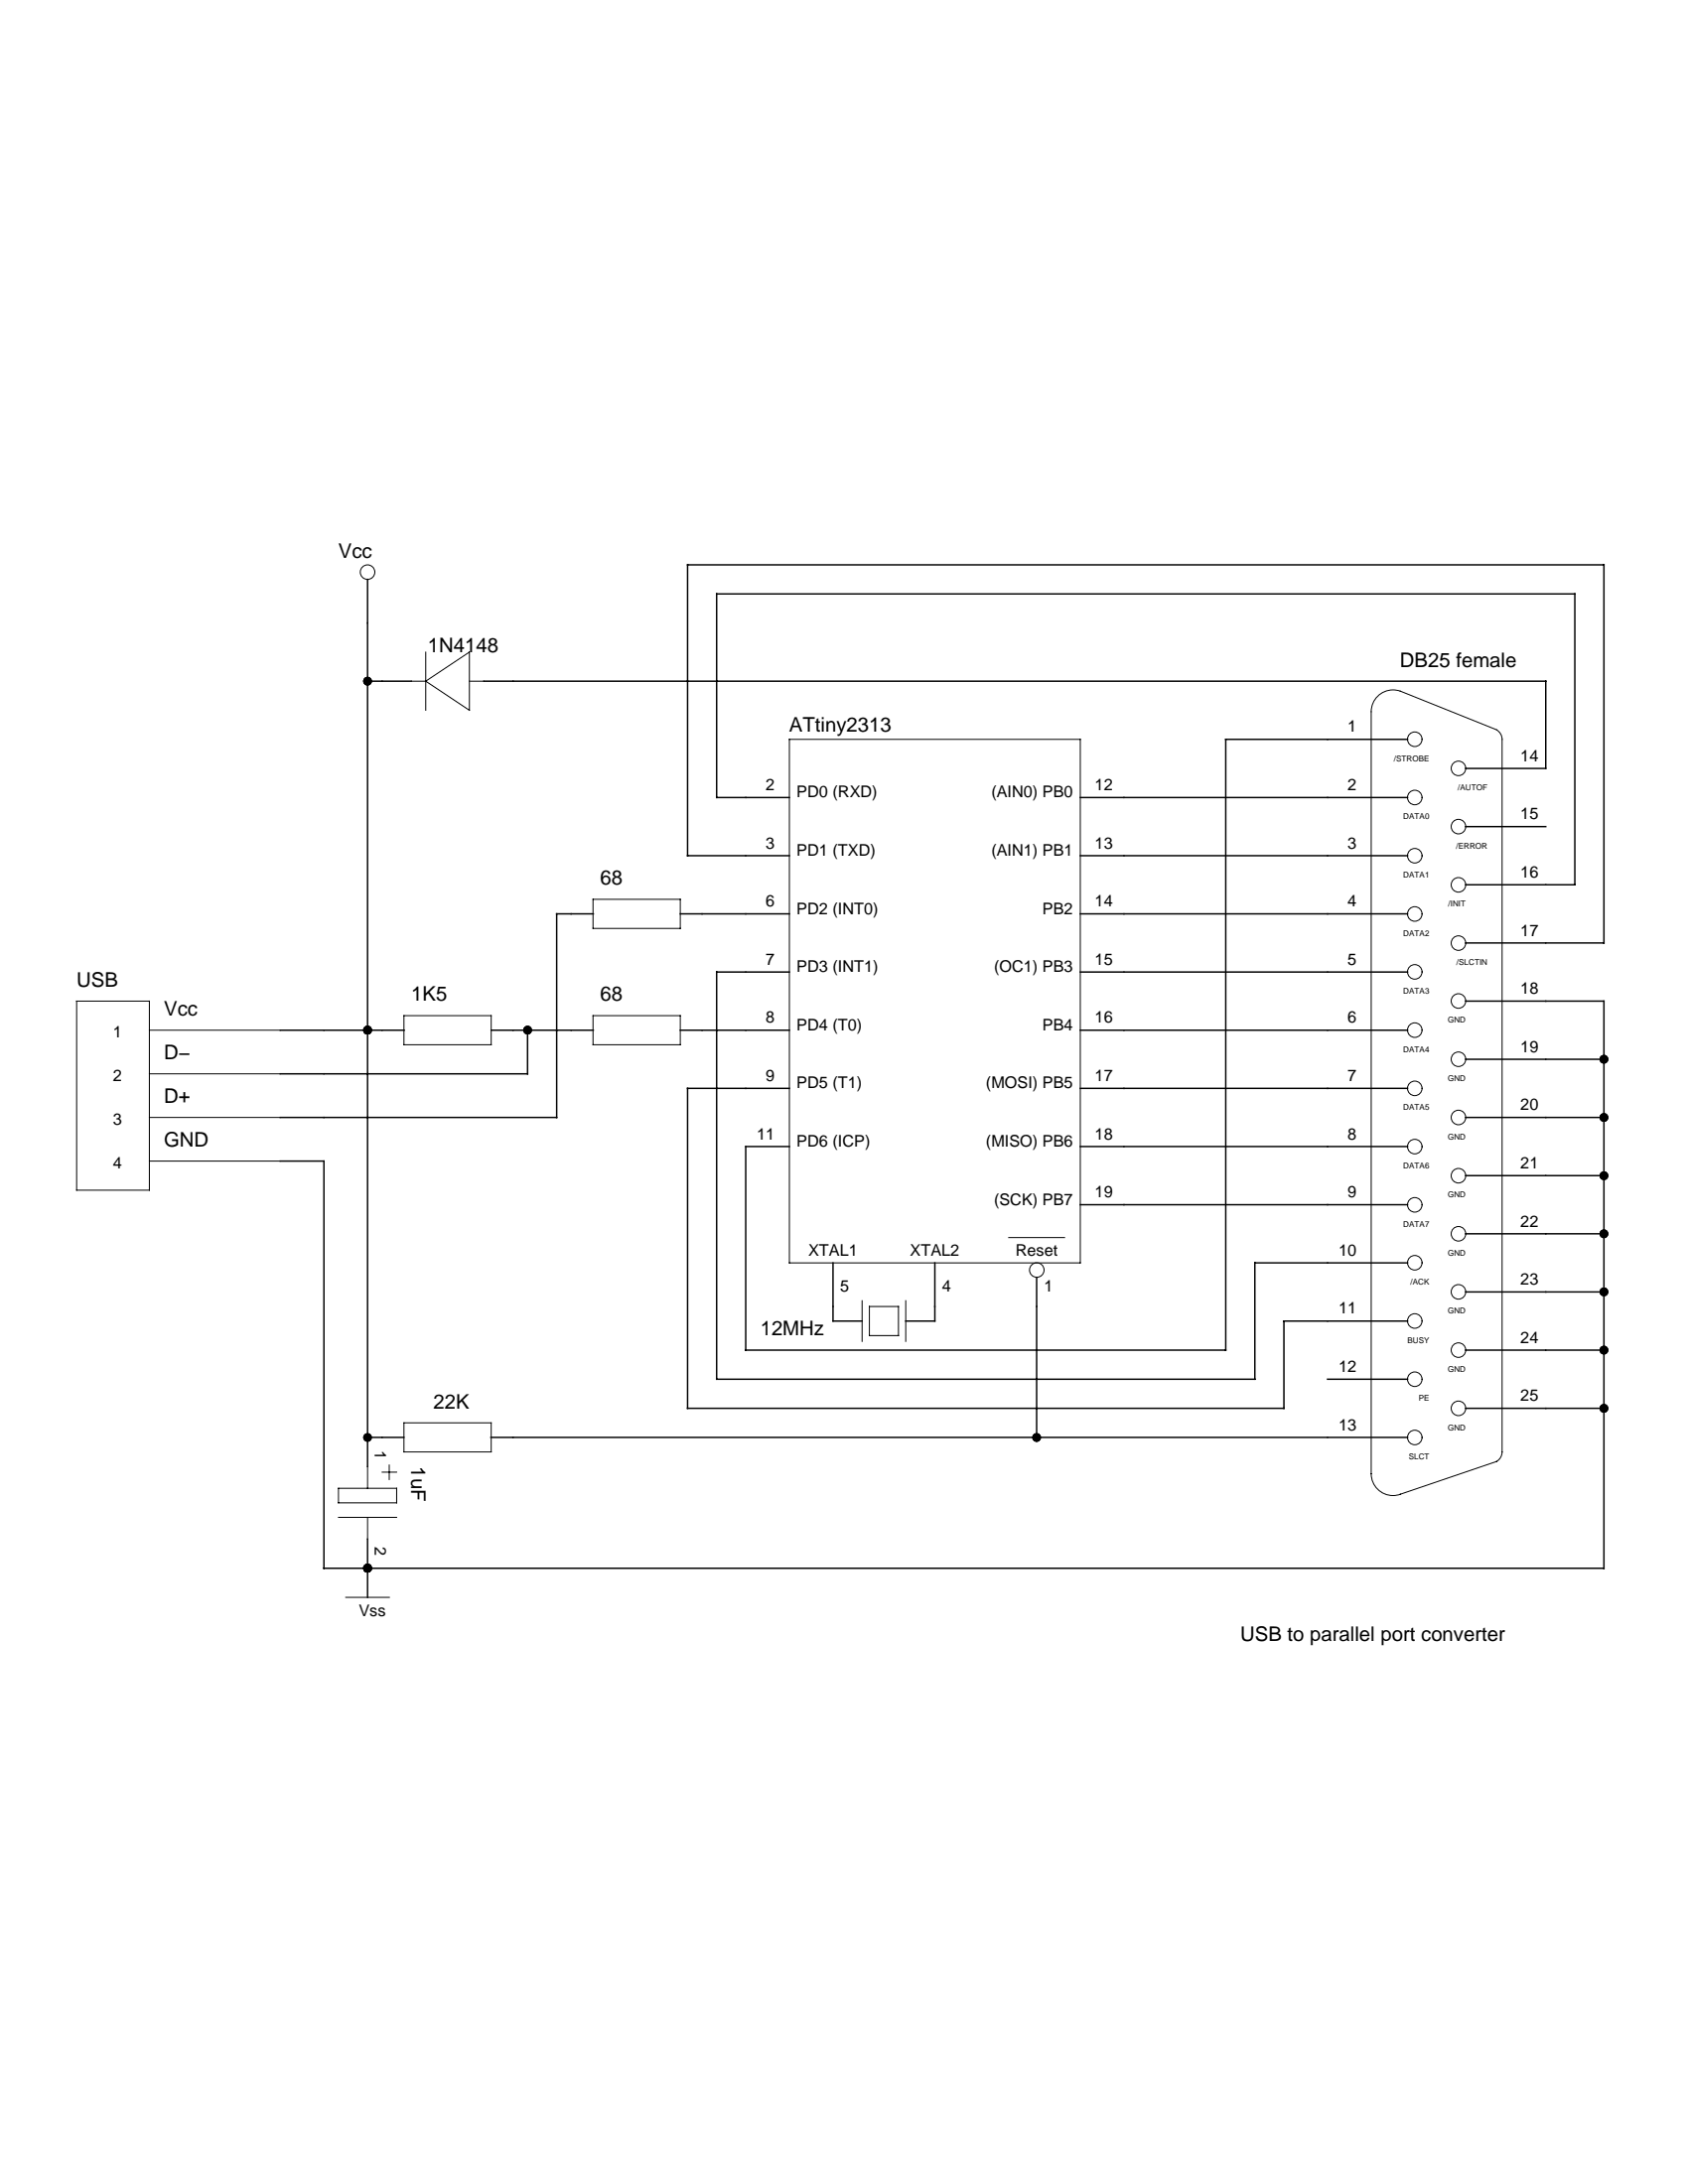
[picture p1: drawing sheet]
<svg xmlns="http://www.w3.org/2000/svg" width="216mm" height="279mm" viewBox="0 0 216 279" stroke-linecap="round" stroke-linejoin="round" font-family="sans-serif">
<g fill="none" stroke="#000" stroke-width=".13">
<path d="M52.6 87.1h1.9M54.5 87.1l5.5-3.7v7.5zM54.5 83.4v7.5M60 87.1h1.9M101 94.6h37.2v67h-37.2zM179.1 88.4l12.3 5M179.1 88.4a2.79 2.79 0 0 0-3.7 2.7v97.4a2.79 2.79 0 0 0 3.7 2.7M191.4 93.4a1.4 1.4 0 0 1 .7 1.2v91.1a1.39 1.39 0 0 1-.7 1.3M75.8 115.1h11.2v3.7h-11.2zM9.8 128.1h9.3v24.2h-9.3zM19.1 137.4h16.7M19.1 131.8h16.7"/>
<path d="M51.7 129.9h11.1v3.8h-11.1zM75.8 129.9h11.2v3.8h-11.2zM19.1 143h16.7M19.1 148.5h16.7M129 158.3h7.2M110.3 166.4v5.2M111.2 167.1h3.7v3.8h-3.7zM115.8 166.4v5.2M43.3 194.1h7.4M43.3 190.4h7.4v1.9h-7.4zM47 187.6v2.8M47 194.1v2.8"/>
<path d="M48.9 188.3h1.8M49.8 187.4v1.9M51.7 182h11.1v3.7h-11.1zM191.4 187l-12.4 4.2M44.2 204.4h5.6"/>
<circle cx="47" cy="73.2" r=".93"/>
<circle cx="181" cy="94.6" r=".93"/>
<circle cx="186.5" cy="98.3" r=".93"/>
<circle cx="181" cy="102" r=".93"/>
<circle cx="181" cy="116.9" r=".93"/>
<circle cx="181" cy="109.5" r=".93"/>
<circle cx="186.5" cy="113.2" r=".93"/>
<circle cx="186.5" cy="105.7" r=".93"/>
<circle cx="181" cy="139.2" r=".93"/>
<circle cx="181" cy="131.8" r=".93"/>
<circle cx="181" cy="124.3" r=".93"/>
<circle cx="186.5" cy="128.1" r=".93"/>
<circle cx="186.5" cy="135.5" r=".93"/>
<circle cx="186.5" cy="120.6" r=".93"/>
<circle cx="181" cy="154.1" r=".93"/>
<circle cx="181" cy="146.7" r=".93"/>
<circle cx="186.5" cy="143" r=".93"/>
<circle cx="186.5" cy="157.8" r=".93"/>
<circle cx="186.5" cy="150.4" r=".93"/>
<circle cx="132.6" cy="162.5" r=".93"/>
<circle cx="181" cy="176.4" r=".93"/>
<circle cx="181" cy="161.5" r=".93"/>
<circle cx="181" cy="169" r=".93"/>
<circle cx="186.5" cy="165.3" r=".93"/>
<circle cx="186.5" cy="172.7" r=".93"/>
<circle cx="181" cy="183.9" r=".93"/>
<circle cx="186.5" cy="180.2" r=".93"/>
</g>
<g fill="none" stroke="#000" stroke-width=".19">
<path d="M47 74.1v113.5M47 87.1h5.6M61.9 87.1h135.8v11.2h-10.2M180 94.6h-23.2v78.1h-61.4v-26h5.6M75.9 116.9h-4.7v26.1h-35.4M87 116.9h14M101 109.5h-13.1v-37.2h117.2v48.3h-17.6M101 102h-9.3v-26h109.7v37.2h-13.9M138.2 116.9h41.8M138.2 109.5h41.8M138.2 102h41.8M187.5 105.7h10.2"/>
<path d="M35.8 131.8h15.9M62.8 131.8h13.1M67.5 131.8v5.6h-31.7M87 131.8h14M101 124.4h-9.3v52h68.8v-14.8h19.5M101 139.2h-13.1v41h76.3v-11.2h15.8M138.2 139.2h41.8M138.2 131.8h41.8M138.2 124.4h41.8M187.5 135.5h17.6M187.5 128.1h17.6v72.5h-163.7v-52.1h-5.6M138.2 154.1h41.8"/>
<path d="M138.2 146.7h41.8M187.5 157.8h17.6M187.5 150.4h17.6M187.5 143h17.6M106.5 161.6v7.4h3.8M119.6 161.6v7.4h-3.8M132.6 163.4v20.5M169.8 176.4h10.2M187.5 165.3h17.6M187.5 172.7h17.6M47 183.9h4.7M47 196.9v7.5"/>
<path d="M62.8 183.9h117.2M187.5 180.2h17.6"/>
</g>
<g fill="#000">
<circle cx="47" cy="87.1" r=".56"/>
<circle cx="47" cy="131.8" r=".56"/>
<circle cx="67.5" cy="131.8" r=".56"/>
<circle cx="205.1" cy="135.5" r=".56"/>
<circle cx="205.1" cy="143" r=".56"/>
<circle cx="205.1" cy="157.8" r=".56"/>
<circle cx="205.1" cy="150.4" r=".56"/>
<circle cx="205.1" cy="172.7" r=".56"/>
<circle cx="205.1" cy="165.3" r=".56"/>
<circle cx="47" cy="183.9" r=".56"/>
<circle cx="132.6" cy="183.9" r=".56"/>
<circle cx="205.1" cy="180.2" r=".56"/>
<circle cx="47" cy="200.6" r=".56"/>
</g>
<g font-size="2.6">
<text x="43.3" y="71.3">Vcc</text>
<text x="54.7" y="83.4">1N4148</text>
<text x="179" y="85.3">DB25 female</text>
<text x="101" y="93.7">ATtiny2313</text>
<text x="76.8" y="113.2">68</text>
<text x="9.8" y="126.2">USB</text>
<text x="21" y="129.9">Vcc</text>
<text x="52.6" y="128.1">1K5</text>
<text x="76.8" y="128.1">68</text>
<text x="21" y="135.5">D−</text>
<text x="21" y="141.1">D+</text>
<text x="21" y="146.7">GND</text>
<text x="97.2" y="170.9">12MHz</text>
<text x="55.4" y="180.2">22K</text>
<text x="52.6" y="187.6" transform="rotate(90 52.6 187.6)">1uF</text>
<text x="158.6" y="209.9">USB to parallel port converter</text>
</g>
<g font-size="2.1">
<text x="172.4" y="93.7">1</text>
<text x="98" y="101.1">2</text>
<text x="140" y="101.1">12</text>
<text x="172.4" y="101.1">2</text>
<text x="194.5" y="97.4">14</text>
<text x="101.9" y="102">PD0 (RXD)</text>
<text x="126.8" y="102">(AIN0) PB0</text>
<text x="194.5" y="104.8">15</text>
<text x="98" y="108.5">3</text>
<text x="101.9" y="109.5">PD1 (TXD)</text>
<text x="126.8" y="109.5">(AIN1) PB1</text>
<text x="140" y="108.5">13</text>
<text x="172.4" y="108.5">3</text>
<text x="194.5" y="112.3">16</text>
<text x="98" y="116">6</text>
<text x="101.9" y="116.9">PD2 (INT0)</text>
<text x="133.3" y="116.9">PB2</text>
<text x="140" y="116">14</text>
<text x="172.4" y="116">4</text>
<text x="194.5" y="119.7">17</text>
<text x="98" y="123.4">7</text>
<text x="101.9" y="124.4">PD3 (INT1)</text>
<text x="127.1" y="124.4">(OC1) PB3</text>
<text x="140" y="123.4">15</text>
<text x="172.4" y="123.4">5</text>
<text x="98" y="130.9">8</text>
<text x="101.9" y="131.8">PD4 (T0)</text>
<text x="133.3" y="131.8">PB4</text>
<text x="140" y="130.9">16</text>
<text x="172.4" y="130.9">6</text>
<text x="194.5" y="127.1">18</text>
<text x="14.5" y="132.7">1</text>
<text x="194.5" y="134.6">19</text>
<text x="14.5" y="143.9">3</text>
<text x="14.5" y="138.3">2</text>
<text x="98" y="138.3">9</text>
<text x="101.9" y="139.2">PD5 (T1)</text>
<text x="126.1" y="139.2">(MOSI) PB5</text>
<text x="140" y="138.3">17</text>
<text x="172.4" y="138.3">7</text>
<text x="194.5" y="142">20</text>
<text x="14.5" y="149.5">4</text>
<text x="96.8" y="145.7">11</text>
<text x="101.9" y="146.7">PD6 (ICP)</text>
<text x="126.1" y="146.7">(MISO) PB6</text>
<text x="140" y="145.7">18</text>
<text x="172.4" y="145.7">8</text>
<text x="194.5" y="149.5">21</text>
<text x="127.1" y="154.1">(SCK) PB7</text>
<text x="140" y="153.2">19</text>
<text x="172.4" y="153.2">9</text>
<text x="103.4" y="160.6">XTAL1</text>
<text x="116.4" y="160.6">XTAL2</text>
<text x="129.9" y="160.6">Reset</text>
<text x="171.2" y="160.6">10</text>
<text x="194.5" y="156.9">22</text>
<text x="107.5" y="165.3">5</text>
<text x="120.5" y="165.3">4</text>
<text x="133.5" y="165.3">1</text>
<text x="194.5" y="164.4">23</text>
<text x="171.2" y="168.1">11</text>
<text x="194.5" y="171.8">24</text>
<text x="171.2" y="175.5">12</text>
<text x="194.5" y="179.2">25</text>
<text x="47.9" y="185.5" transform="rotate(90 47.9 185.5)">1</text>
<text x="171.2" y="183">13</text>
<text x="47.9" y="197.8" transform="rotate(90 47.9 197.8)">2</text>
<text x="45.9" y="206.7">Vss</text>
</g>
<g font-size="1">
<text x="178.3" y="97.4">/STROBE</text>
<text x="186.5" y="101.1">/AUTOF</text>
<text x="179.5" y="104.8">DATA0</text>
<text x="179.5" y="112.3">DATA1</text>
<text x="186.2" y="108.5">/ERROR</text>
<text x="179.5" y="119.7">DATA2</text>
<text x="185.2" y="116">/INIT</text>
<text x="186.3" y="123.4">/SLCTIN</text>
<text x="179.5" y="127.1">DATA3</text>
<text x="185.2" y="130.9">GND</text>
<text x="179.5" y="134.6">DATA4</text>
<text x="179.5" y="142">DATA5</text>
<text x="185.2" y="138.3">GND</text>
<text x="179.5" y="149.5">DATA6</text>
<text x="185.2" y="145.7">GND</text>
<text x="185.2" y="153.2">GND</text>
<text x="179.5" y="156.9">DATA7</text>
<text x="185.2" y="160.6">GND</text>
<text x="180.4" y="164.4">/ACK</text>
<text x="180" y="171.8">BUSY</text>
<text x="185.2" y="168.1">GND</text>
<text x="181.4" y="179.2">PE</text>
<text x="185.2" y="175.5">GND</text>
<text x="185.2" y="183">GND</text>
<text x="180.2" y="186.7">SLCT</text>
</g>
</svg>
